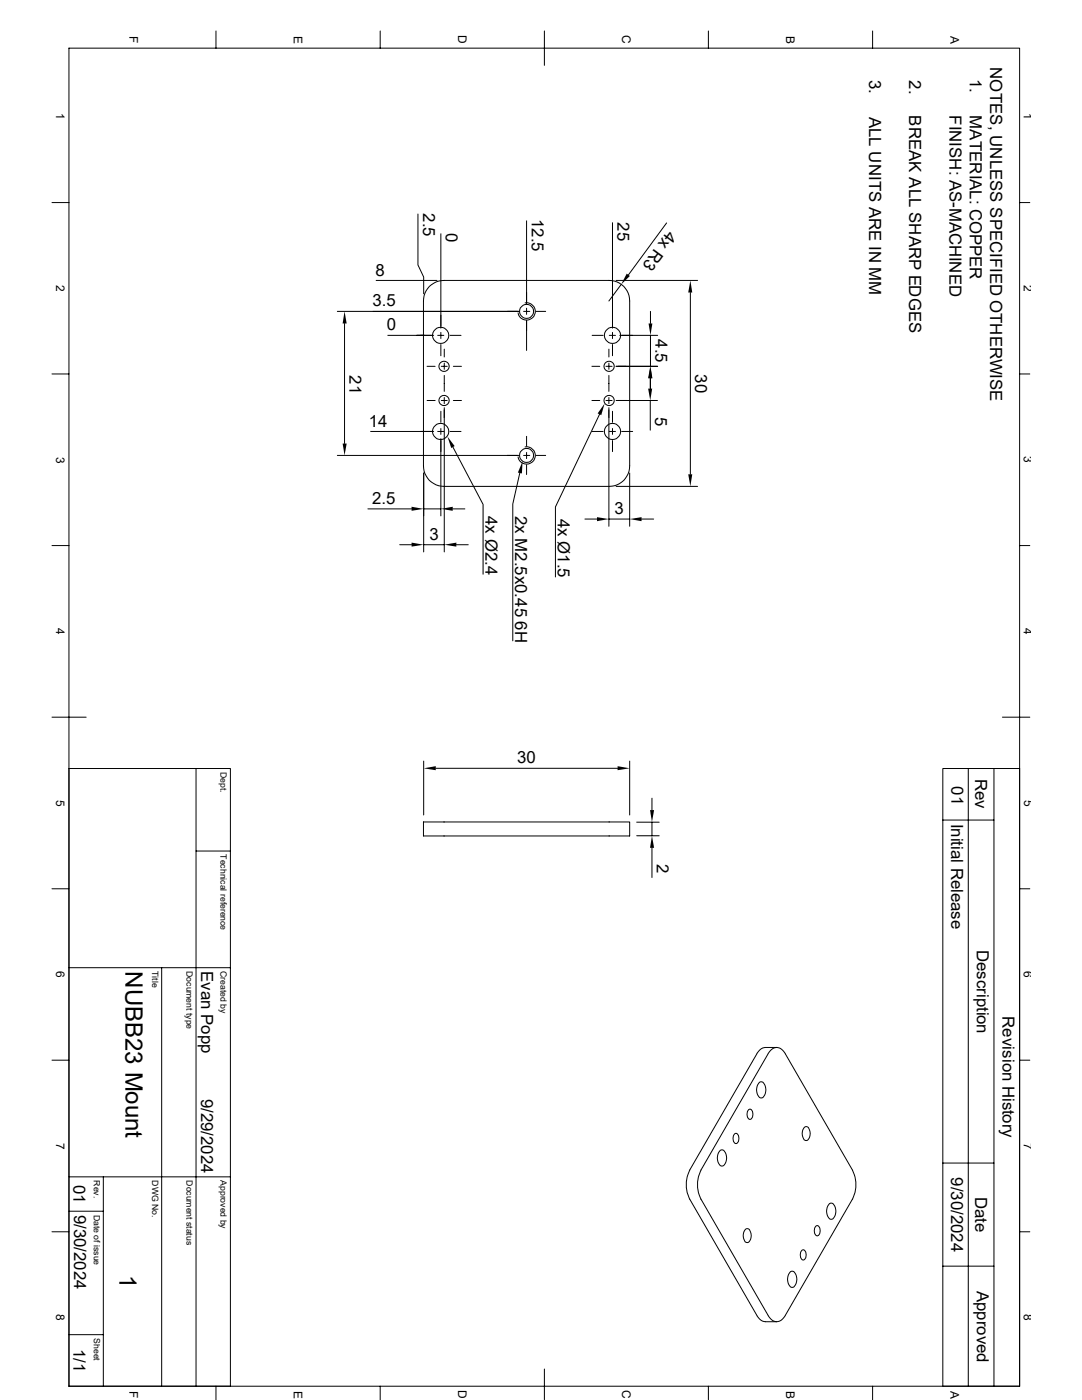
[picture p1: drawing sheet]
<svg xmlns="http://www.w3.org/2000/svg" width="216mm" height="279mm" viewBox="0 0 216 279" stroke-linecap="round" stroke-linejoin="round" font-family="sans-serif">
<g fill="none" stroke="#000" stroke-width=".2">
<path d="M13.8 9.6h189.7v267h-189.7zM43.1 6.2v3.4M75.9 6.2v3.4M108.6 6.2v6.8M141.4 6.2v3.4M174.1 6.2v3.4M10.4 40.4h3.4M75.1 56h12.1M83.4 42.7v10.2l1.1 2.4v3.3M85.7 57.2l.4-.4a3.9 3.9 0 0 1 2.5-.8h32.9a4 4 0 0 1 4.1 4.1v32.9a4 4 0 0 1-4.1 4.1h-32.9a4 4 0 0 1-4.1-4.1v-33.5a4 4 0 0 1 1.2-2.3zM88 46.7v18.8M105.1 44.1v16.6"/>
<path d="M122.2 44.4v21.1M122.9 56h16.3M124 56.8l-2.5 3.3M133 44.5l-7.6 10.4M137.8 58.4v36.3M203.5 40.4h2M10.4 74.6h3.4M67.3 62.1h36.3M68.7 64.6v23.9M77.4 66.9h9.1M83.9 66.9h2.2M85.2 73.1h1.6"/>
<path d="M85.2 79.9h1.6M87.3 66.9h1.3M88 66.3v1.3M88 68.7v2.3M88.1 73.1h1.1M88.1 79.9h1.1M88.6 69.7v1.5M88.6 72.5v1.2M88.6 74.9v3.2M88.6 79.3v1.3M89.8 66.9h2.2M90.5 73.1h1.6"/>
<path d="M90.5 79.9h1.6M104.5 62.1h1.2M104.8 60.5a1.74 1.74 0 0 1 2 1.4 1.74 1.74 0 0 1-1.4 2 1.74 1.74 0 0 1-2-1.5M105.1 63.9v6M105.1 61.5v1.2M106.9 62.1h2M118.1 73.1h1.6M118.1 79.9h1.6M118.2 66.9h2.2M120.9 73.1h1.2M120.9 79.9h1.2M121.5 69.7v1.5"/>
<path d="M121.5 72.5v1.2M121.5 74.9v3.2M121.5 79.3v1.3M121.6 66.9h1.2M122.2 66.3v1.3M122.2 68.7v2.3M122.9 73.1h8.3M122.9 79.9h8.3M123.7 66.9h7.5M129.8 75.5v2.1M129.8 79.9v6M129.8 62.1v2.5"/>
<path d="M129.8 66.9v6.2M129.8 75.5v2.4M203.5 74.6h2M67.3 90.9h36.3M74 86.1h12.5M84.5 94.4v15.8M87.3 86.1h1.3M88 87.5v15.5M88 82.1v2.2M88 85.5v1.2M88.6 81.4v28.8M89.8 86.1h2.2"/>
<path d="M90.4 89.2l6 11.5v13.9M103.7 94.4l-1.4 6.2v27.3M104.5 90.9h1.2M104.8 89.2a1.74 1.74 0 0 1 2 1.4 1.74 1.74 0 0 1-1.4 2 1.74 1.74 0 0 1-2-1.4M105.1 87.1v2M105.1 90.3v1.2M105.1 92.8v1.9M106.9 90.9h2M118.2 86.1h2.2M119.6 82.7l-8.8 18.5v13.9M121.5 81.4v23.6M121.6 86.1h1.2"/>
<path d="M122.2 82.1v2.2M122.2 85.5v1.2M122.2 87.9v2.2M122.9 97.1h16.3M124 86.1h2.2M125.6 94.4v10.6M10.4 108.9h3.4M73.4 101.6h8.7M79.8 108.7h2.3M84.5 108.7h4.1M84.5 101.6h3.5M90.3 101.6h2.5"/>
<path d="M91.1 108.7h2.3M116.7 103.6h2.4M121.5 103.6h4.1M128 103.6h2.4M203.5 108.9h2M10.4 143.1h6.8M13.8 153.4h32.2v123.2M39.1 153.4v123.2M84.5 151.9v10.7M87 153.3h36.2M125.6 151.9v10.7M130.1 159.3v2.4"/>
<path d="M193.2 153.4v123.2M198.3 153.4v123.2M200 143.1h5.5M10.4 177.4h3.4M39.1 169.8h6.9M84.5 164h41.1v2.8h-41.1zM127 166.8h4.5M127 164.1h4.5M130.1 164.1v2.7M130.1 169.2v5.9M188.1 163.7h10.2M203.5 177.4h2"/>
<path d="M13.8 193.1h32.2M32.3 193.1v83.5M10.4 211.6h3.4M151 210.3l-13.4 23.2a6.6 6.6 0 0 0 0 5.9M151.6 216a.8 .8 0 0 1 1.1 .7 1.97 1.97 0 0 1-.7 2.4 1.31 1.31 0 0 1-1-1.6l.1-.8zM153.3 210.3l-13.4 23.2a6.6 6.6 0 0 0 0 5.9M153.3 210.2a1.8 1.8 0 0 1 1.7-1.2 1.8 1.8 0 0 1 1.7 1.2M155 209h-2.3l-.6 .2-.5 .4-.6 .6M156.7 210.3l13.4 23.2a6.6 6.6 0 0 1 0 5.9M203.5 211.6h2M13.8 234.9h32.2M20.6 234.9v41.7"/>
<path d="M137.6 239.3l13.4 23.3M139.9 239.3l13.4 23.3M143.7 229.6a.8 .8 0 0 1 1.2 .7 1.97 1.97 0 0 1-.7 2.4 1.31 1.31 0 0 1-1.1-1.6l.2-.8zM146.6 226.3a.57 .57 0 0 1 .6 0 .57 .57 0 0 1 .2 .6v.6a.57 .57 0 0 1-.5 .7 .57 .57 0 0 1-.6-.7v-.8zM149.4 221.4a.57 .57 0 0 1 .6 .1 .57 .57 0 0 1 .2 .6v.6a.57 .57 0 0 1-.6 .7 .57 .57 0 0 1-.5-.7v-.9zM160.5 225a.65 .65 0 0 1 .7-.1 .65 .65 0 0 1 .3 .7 1.54 1.54 0 0 1-.6 2 1.4 1.4 0 0 1-.8-1.8zM170.1 239.3l-13.4 23.3M188.1 232.1h10.2M10.4 245.8h3.4M13.8 241.7h6.8M148.7 245.4a.65 .65 0 0 1 .7-.1 .65 .65 0 0 1 .4 .6 1.54 1.54 0 0 1-.7 2.1 1.4 1.4 0 0 1-.8-1.8zM157.7 253.8a.8 .8 0 0 1 1.2 .8 1.97 1.97 0 0 1-.7 2.3 1.31 1.31 0 0 1-1.1-1.6l.2-.7z"/>
<path d="M160 249.5a.57 .57 0 0 1 .6 .1 .57 .57 0 0 1 .2 .5v.6a.57 .57 0 0 1-.5 .8 .57 .57 0 0 1-.6-.8l.1-.8zM162.8 244.7a.57 .57 0 0 1 .6 0 .57 .57 0 0 1 .2 .6v.6a.57 .57 0 0 1-.5 .7 .57 .57 0 0 1-.6-.7l.1-.8zM165.5 240.2a.8 .8 0 0 1 1.2 .8 1.97 1.97 0 0 1-.7 2.3 1.31 1.31 0 0 1-1.1-1.6l.2-.7zM188.1 252.7h10.2M203.5 245.8h2M13.8 266.4h6.8M43.1 276.6v2.8M75.9 276.6v2.8M108.6 273.2v6.2M141.4 276.6v2.8M151 262.6l.6 .6 .5 .5 .6 .1h2.3M153.3 262.6a1.8 1.8 0 0 0 1.7 1.2 1.8 1.8 0 0 0 1.7-1.2"/>
<path d="M174.1 276.6v2.8M188.1 276.6v-123.2h15.4v123.2"/>
<circle cx="87.9" cy="66.9" r="1.61"/>
<circle cx="88.6" cy="79.9" r="1.02"/>
<circle cx="88.6" cy="73.1" r="1.02"/>
<circle cx="105.1" cy="62.1" r="1.41"/>
<circle cx="121.5" cy="79.9" r="1.02"/>
<circle cx="121.5" cy="73.1" r="1.02"/>
<circle cx="122.2" cy="66.9" r="1.61"/>
<circle cx="87.9" cy="86.1" r="1.61"/>
<circle cx="105.1" cy="90.9" r="1.41"/>
<circle cx="122.2" cy="86.1" r="1.61"/>
</g>
<g fill="#000">
<path d="M125.1 54.6l.6 .5-1.7 1.7zM137.8 56l.3 2.4h-.8zM68.7 62.1l.5 2.5h-.8zM129.8 73.1l.3 2.4h-.8zM129.3 77.6h.8l-.3 2.3zM129.4 64.6h.8l-.4 2.3zM129.8 73.1l.4 2.4h-.8zM68.4 88.5h.8l-.5 2.4zM89.3 87.1l1.4 1.9-.7 .4zM104.3 92.1l-.2 2.4-.8-.2zM120.6 80.5l-.6 2.3-.7-.3zM137.3 94.7h.8l-.3 2.4z"/>
<path d="M82.1 101.1l2.4 .5-2.4 .3zM82.1 108.3l2.4 .4-2.4 .4zM88 101.6l2.3-.5v.8zM88.6 108.7l2.5-.4v.8zM119.1 103.2l2.4 .4-2.4 .4zM125.6 103.6l2.4-.4v.8zM84.5 153.3l2.5-.4v.8zM123.2 152.9l2.4 .4-2.4 .4zM129.7 161.7h.8l-.4 2.4zM130.1 166.8l.4 2.4h-.8z"/>
</g>
<g font-size="4.8">
<text x="25.1" y="193.8" transform="rotate(90 25.1 193.8)">NUBB23 Mount</text>
<text x="23.9" y="254.4" transform="rotate(90 23.9 254.4)">1</text>
</g>
<g font-size="3.3">
<text x="173.4" y="16" transform="rotate(90 173.4 16)">3.</text>
<text x="181.4" y="16" transform="rotate(90 181.4 16)">2.</text>
<text x="193.5" y="15.7" transform="rotate(90 193.5 15.7)">1.</text>
<text x="197.6" y="13.4" transform="rotate(90 197.6 13.4)">NOTES, UNLESS SPECIFIED OTHERWISE</text>
<text x="173.4" y="23.3" transform="rotate(90 173.4 23.3)">ALL UNITS ARE IN MM</text>
<text x="181.4" y="23" transform="rotate(90 181.4 23)">BREAK ALL SHARP EDGES</text>
<text x="189.5" y="23" transform="rotate(90 189.5 23)">FINISH: AS-MACHINED</text>
<text x="193.5" y="23" transform="rotate(90 193.5 23)">MATERIAL: COPPER</text>
<text x="84.4" y="42.6" transform="rotate(90 84.4 42.6)">2.5</text>
<text x="88.9" y="46.5" transform="rotate(90 88.9 46.5)">0</text>
<text x="106.1" y="43.7" transform="rotate(90 106.1 43.7)">12.5</text>
<text x="123.2" y="44.4" transform="rotate(90 123.2 44.4)">25</text>
<text x="133.3" y="45.8" transform="rotate(126 133.3 45.8)">4x R3</text>
<text x="74.9" y="55">8</text>
<text x="74.3" y="61.1">3.5</text>
<text x="77.2" y="66">0</text>
<text x="130.8" y="67.7" transform="rotate(90 130.8 67.7)">4.5</text>
<text x="69.7" y="74.9" transform="rotate(90 69.7 74.9)">21</text>
<text x="138.7" y="74.7" transform="rotate(90 138.7 74.7)">30</text>
<text x="130.7" y="83.1" transform="rotate(90 130.7 83.1)">5</text>
<text x="73.6" y="85.1">14</text>
<text x="74.3" y="100.5">2.5</text>
<text x="85.7" y="107.7">3</text>
<text x="96.9" y="103" transform="rotate(90 96.9 103)">4x Ø2.4</text>
<text x="102.8" y="103" transform="rotate(90 102.8 103)">2x M2.5x0.45 6H</text>
<text x="111.3" y="103.5" transform="rotate(90 111.3 103.5)">4x Ø1.5</text>
<text x="122.6" y="102.6">3</text>
<text x="103.2" y="152.3">30</text>
<text x="194.6" y="155.4" transform="rotate(90 194.6 155.4)">Rev</text>
<text x="189.9" y="156.9" transform="rotate(90 189.9 156.9)">01</text>
<text x="189.8" y="164.4" transform="rotate(90 189.8 164.4)">Initial Release</text>
<text x="131.1" y="172.5" transform="rotate(90 131.1 172.5)">2</text>
<text x="194.9" y="189.5" transform="rotate(90 194.9 189.5)">Description</text>
<text x="40.1" y="193.8" transform="rotate(90 40.1 193.8)">Evan Popp</text>
<text x="200.1" y="202.8" transform="rotate(90 200.1 202.8)">Revision History</text>
<text x="40.1" y="219.3" transform="rotate(90 40.1 219.3)">9/29/2024</text>
<text x="14.7" y="236.4" transform="rotate(90 14.7 236.4)">01</text>
<text x="189.8" y="234.9" transform="rotate(90 189.8 234.9)">9/30/2024</text>
<text x="194.6" y="238.8" transform="rotate(90 194.6 238.8)">Date</text>
<text x="14.8" y="242.4" transform="rotate(90 14.8 242.4)">9/30/2024</text>
<text x="194.9" y="257.6" transform="rotate(90 194.9 257.6)">Approved</text>
<text x="14.7" y="269.2" transform="rotate(90 14.7 269.2)">1/1</text>
</g>
<g font-size="2.4">
<text x="25.9" y="7.2" transform="rotate(90 25.9 7.2)">F</text>
<text x="58.6" y="7.1" transform="rotate(90 58.6 7.1)">E</text>
<text x="91.4" y="7" transform="rotate(90 91.4 7)">D</text>
<text x="124.1" y="7" transform="rotate(90 124.1 7)">C</text>
<text x="156.9" y="7.1" transform="rotate(90 156.9 7.1)">B</text>
<text x="189.7" y="7.1" transform="rotate(90 189.7 7.1)">A</text>
<text x="11.2" y="22.6" transform="rotate(90 11.2 22.6)">1</text>
<text x="204.3" y="22.6" transform="rotate(90 204.3 22.6)">1</text>
<text x="11.2" y="56.9" transform="rotate(90 11.2 56.9)">2</text>
<text x="204.3" y="56.9" transform="rotate(90 204.3 56.9)">2</text>
<text x="11.2" y="91.1" transform="rotate(90 11.2 91.1)">3</text>
<text x="204.3" y="91.1" transform="rotate(90 204.3 91.1)">3</text>
<text x="11.2" y="125.3" transform="rotate(90 11.2 125.3)">4</text>
<text x="204.3" y="125.4" transform="rotate(90 204.3 125.4)">4</text>
<text x="11.2" y="159.6" transform="rotate(90 11.2 159.6)">5</text>
<text x="204.3" y="159.6" transform="rotate(90 204.3 159.6)">5</text>
<text x="11.2" y="193.8" transform="rotate(90 11.2 193.8)">6</text>
<text x="204.3" y="193.8" transform="rotate(90 204.3 193.8)">6</text>
<text x="11.2" y="228" transform="rotate(90 11.2 228)">7</text>
<text x="204.3" y="228.1" transform="rotate(90 204.3 228.1)">7</text>
<text x="11.2" y="262.3" transform="rotate(90 11.2 262.3)">8</text>
<text x="204.3" y="262.3" transform="rotate(90 204.3 262.3)">8</text>
<text x="25.9" y="277.6" transform="rotate(90 25.9 277.6)">F</text>
<text x="58.6" y="277.5" transform="rotate(90 58.6 277.5)">E</text>
<text x="91.4" y="277.5" transform="rotate(90 91.4 277.5)">D</text>
<text x="124.1" y="277.5" transform="rotate(90 124.1 277.5)">C</text>
<text x="156.9" y="277.5" transform="rotate(90 156.9 277.5)">B</text>
<text x="189.7" y="277.5" transform="rotate(90 189.7 277.5)">A</text>
</g>
<g font-size="1.7">
<text x="44" y="154.1" transform="rotate(90 44 154.1)">Dept.</text>
<text x="44" y="170.5" transform="rotate(90 44 170.5)">Technical reference</text>
<text x="30.4" y="193.8" transform="rotate(90 30.4 193.8)">Title</text>
<text x="37.2" y="193.8" transform="rotate(90 37.2 193.8)">Document type</text>
<text x="44" y="193.8" transform="rotate(90 44 193.8)">Created by</text>
<text x="18.7" y="235.5" transform="rotate(90 18.7 235.5)">Rev.</text>
<text x="30.4" y="235.5" transform="rotate(90 30.4 235.5)">DWG No.</text>
<text x="37.2" y="235.5" transform="rotate(90 37.2 235.5)">Document status</text>
<text x="44" y="235.5" transform="rotate(90 44 235.5)">Approved by</text>
<text x="18.7" y="242.4" transform="rotate(90 18.7 242.4)">Date of issue</text>
<text x="18.7" y="267" transform="rotate(90 18.7 267)">Sheet</text>
</g>
</svg>
